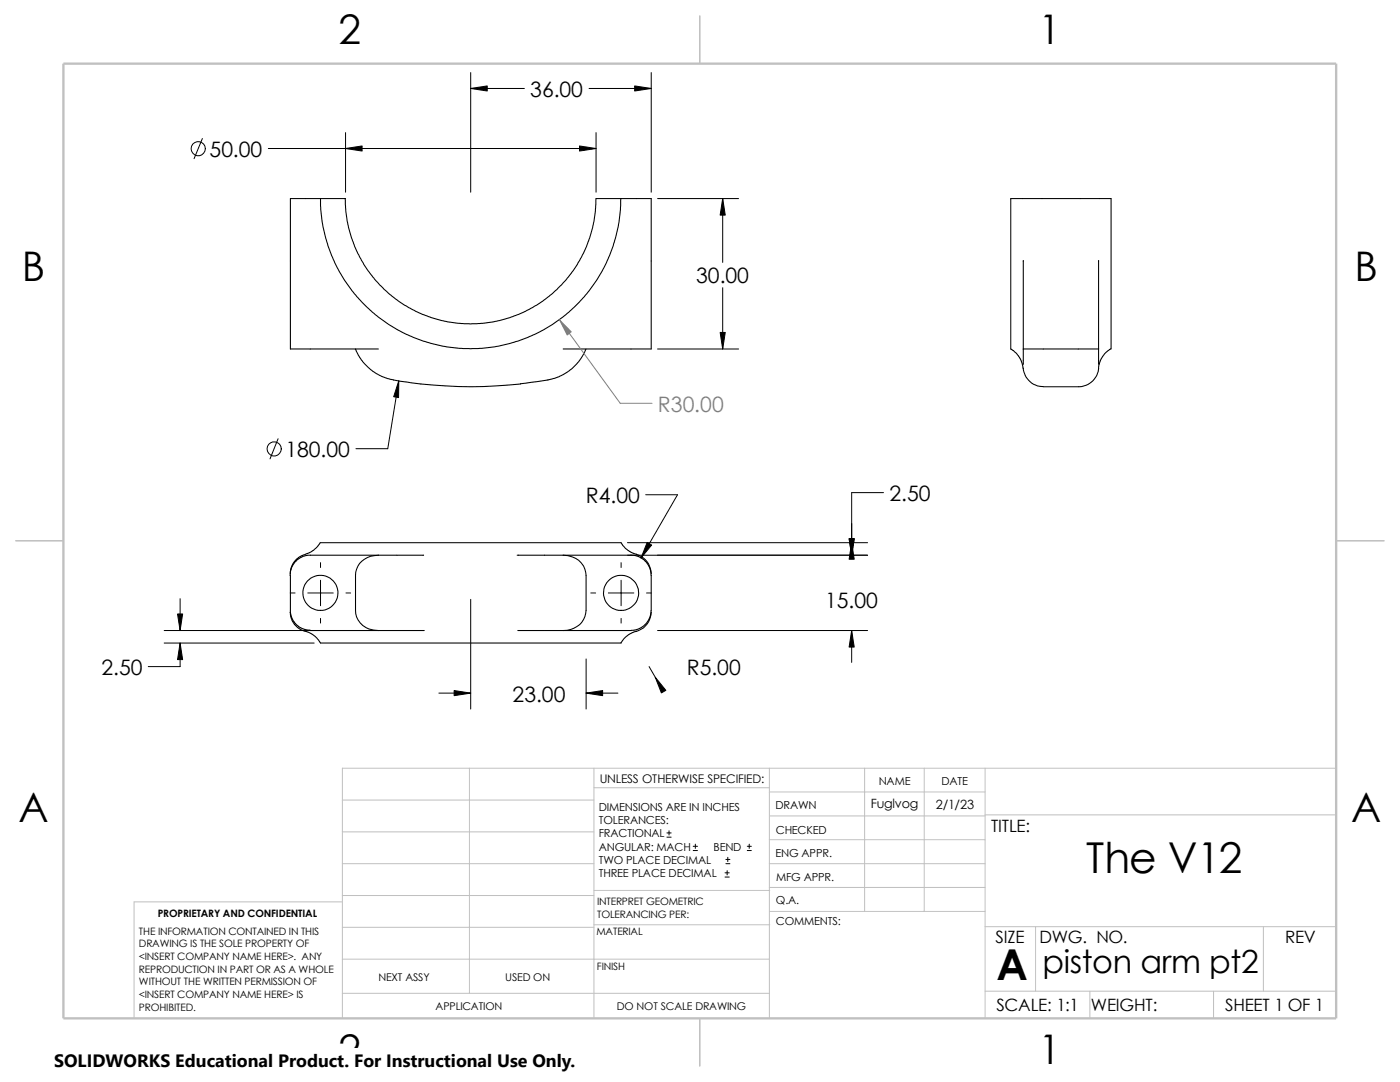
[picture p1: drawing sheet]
<svg xmlns="http://www.w3.org/2000/svg" width="279mm" height="216mm" viewBox="0 0 279 216" stroke-linecap="round" stroke-linejoin="round" font-family="sans-serif">
<g fill="none" stroke="#c0c0c0" stroke-width=".2">
<path d="M68.3 159.6h50.2M93.7 153.3v44.9M118.5 157.2h35M118.5 153.3v49.9M153.5 153.3v49.9M153.5 158h43.1M172.6 153.3v28.6M184.4 153.3v28.6M196.6 153.3v49.9M266.7 153.3h-198.4v49.9M68.3 178.7h50.2M68.3 172.3h50.2"/>
<path d="M68.3 166h50.2M68.3 180h-41.5v23.2M118.5 177.7h35.1M153.5 172.3h43.1M153.5 177.1h43.1M153.5 162.8h43.1M153.5 167.6h43.1M196.6 162.6h70.1M68.3 191.4h85.2M68.3 185h50.2M68.3 198.2h85.2M118.5 184.5h35.1"/>
<path d="M153.6 181.9h43M196.6 197.8h70.1M196.6 184.9h70.1M206.7 184.9v12.9M217.5 197.8v5.4M242.2 197.8v5.4M252.1 184.9v12.9"/>
</g>
<path d="M139.7 3.2v9.5M3.1 107.9h9.6M266.7 107.9h9.5M139.7 203.2v9.5" fill="none" stroke="#c0c0c0" stroke-width=".21"/>
<path d="M12.7 12.7h254v190.5h-254z" fill="none" stroke="#c0c0c0" stroke-width=".47"/>
<g fill="none" stroke="#000" stroke-width=".21">
<path d="M64 39.6v.4a30 30 0 0 0 30.1 29.6 30 30 0 0 0 29.8-30M64 39.6h5M64 39.6h-6v30h17.5M68.9 39.6l.1 2.1a25 25 0 0 0 26 22.9 25 25 0 0 0 24-25h5M124 39.6h6v30h-17.6M204.2 52v17.6M219.2 52v17.6M70.9 69.6l1.2 2.2 1.9 1.9 2.2 1.4 1.9 .6a85.6 85.6 0 0 0 25.8 .9M117 69.6l-1 1.9-.9 1.1-1.2 1.1-1.5 1.1-1.6 .6-1.5 .4-5.5 .8M204.2 69.6h15M204.2 69.6v3.1M204.3 73.5h-.1a4 4 0 0 0 4 3.6"/>
<path d="M208.2 77.2h7.1M219.2 69.6l.1 3M221.7 69.6l-.9 .6-.8 .9-.4 .9-.3 1a4.1 4.1 0 0 1-4 4.1M221.7 69.6v-30h-20v30l1 .8 .8 .9 .5 1.2 .2 1M58 114.8v7.5l.2 .8 .5 1 .9 .9 1.2 .6 1.1 .2M60.9 110.7l-1.1 .4-1.1 1-.6 1.3-.1 1.1M63.9 108.2l-.5 .8-.8 .8-1.7 .8M64 108.3h60l.2 .5 1.1 1.1 1.7 .7M75.5 110.8a4.2 4.2 0 0 0-4.5 4v7a4.2 4.2 0 0 0 4.5 4M75.5 110.8l-14.6 .1-1 .4-1.1 1-.7 1.1-.2 1.4M84.5 110.8h-9M103.2 110.8h9.2"/>
<path d="M112.4 110.8a4.3 4.3 0 0 1 4.6 4v7a4.2 4.2 0 0 1-4.6 4M112.4 110.8l13.5-.1 1 .2 1 .4 1.2 1 .6 1.1 .3 1.4-.1 7.8-.2 .6-.6 1.1-1.2 1-1 .4-1 .1h-13.5M127 110.6a4.1 4.1 0 0 1 3 3.9M57.9 122.1l.2 1.2 .6 1.2 .9 .8 1.3 .7M60.9 125.9l1.5 .7 1.4 1.4a.57 .57 0 0 0 .8 .3h59.4M61.9 125.8h13.6M75.5 125.8h9.2M112.4 125.8h-9.1M127 126h.1M127 126l-1.5 .6-1 .9-.6 .8M130 122.1a4.1 4.1 0 0 1-3 3.9"/>
<circle cx="63.9" cy="118.3" r="3.5"/>
<circle cx="124" cy="118.3" r="3.5"/>
</g>
<g fill="none" stroke="#000" stroke-width=".2">
<path d="M93.9 17.7h10.7M93.9 14.5v23.9M117.6 17.7h12.4M130 14.5v23.9M40.4 27.6l-1.7 4.1M53.6 29.6h65.4M69 26.5v11.9M119 26.5v11.9M131.2 39.6h16.2M144.2 39.6v12.8M144.2 57.4v12.2M79.6 76l-2.2 13.5h-6.4"/>
<path d="M131.2 69.6h16.2M55.5 87.5l-1.6 4.1M128.9 98.7h6.3l-7.3 12.6M176.3 98.3h-6.3v12.5M35.9 119.5v6.3M57.9 118.3h1M61.4 118.3h5.1M64 112.3v.9M64 115.8v5.1M69 118.3h1M93.9 119.6v21.9M117.9 118.3h1"/>
<path d="M121.4 118.3h5.1M124 112.3v.9M124 115.8v5.1M125.2 110.8h47.9M125.2 108.3h47.9M129 118.3h1M32.8 125.8h29.9M32.8 128.3h29.9M35.9 128.3v4.7h-6.3M64 123.4v.9M87.6 138.3h6.3M117 138.3h6.3"/>
<path d="M117 131.5v10M124 123.4v.9M129.5 133l1.3 2.1M131.2 125.8h41.9M170 125.8v6.4M133.1 167h.8M133.1 166.2h.8M133.5 165.8v.8M138.3 169.7h.9M138.3 168.9h.9M138.8 168.4v.9M144.7 175h.8"/>
<path d="M144.7 174.2h.8M144.9 172.3h.8M144.9 171.5h.8M145.1 173.7v.9M145.2 171.1v.8M149.1 169.7h.8M149.1 168.9h.8M149.5 168.4v.9"/>
<circle cx="39.6" cy="29.7" r="1.41"/>
<circle cx="54.7" cy="89.6" r="1.41"/>
</g>
<path d="M111.7 63.8l12.1 16.7h6.3" fill="none" stroke="#808080" stroke-width=".2"/>
<path d="M111.7 63.8l2.3 2.4-.8 .6z" fill="#808080" stroke="#808080" stroke-width=".2"/>
<g fill="#000" stroke="#000" stroke-width=".2">
<path d="M93.9 17.7l3.3-.6v1.1zM126.7 17.1l3.3 .6-3.3 .5zM69 29.6l3.3-.5v1zM115.7 29.1l3.3 .5-3.3 .5zM144.2 39.6l.5 3.3h-1zM79.6 76l-.1 3.3-.9-.1zM143.7 66.3h1l-.5 3.3zM129.2 108.2l.8 .6-2.1 2.5zM170 108.3l.5 3.3h-1zM169.5 107.5h1l-.5 3.3zM35.9 128.3l.5 3.3h-1zM35.4 122.5h1l-.5 3.3z"/>
<path d="M90.6 137.8l3.3 .5-3.3 .5zM117 138.3l3.3-.5v1zM130.8 135.1l2.1 2.7-.9 .5zM170 125.8l.5 3.3h-1z"/>
</g>
<path d="M10.8 209.2h104.1v6.7h-104.1z" fill="#fff"/>
<g font-size="8.5">
<text x="216.8" y="174.1">The V12</text>
<text x="198.8" y="195.5">A</text>
</g>
<g font-size="8.1">
<text x="67.6" y="8.8">2</text>
<text x="207.3" y="8.8">1</text>
<text x="4.4" y="56.1">B</text>
<text x="270.3" y="56.1">B</text>
<text x="3.7" y="164.1">A</text>
<text x="269.6" y="164.1">A</text>
<text x="67.6" y="212.3">2</text>
<text x="207.3" y="212.3">1</text>
</g>
<text font-size="6.4" x="208.1" y="194.1">piston arm pt2</text>
<g font-size="4.2">
<text x="105.8" y="19.3">36.00</text>
<text x="41.8" y="31.3">50.00</text>
<text x="138.9" y="56.6">30.00</text>
<text x="57" y="91.2">180.00</text>
<text x="116.9" y="100.4">R4.00</text>
<text x="177.5" y="100">2.50</text>
<text x="164.7" y="121.2">15.00</text>
<text x="20.2" y="134.7">2.50</text>
<text x="137.1" y="134.7">R5.00</text>
<text x="102.3" y="140">23.00</text>
</g>
<text font-size="4.2" fill="#808080" x="131.3" y="82.1">R30.00</text>
<text font-size="3.6" x="10.8" y="213">SOLIDWORKS Educational Product. For Instructional Use Only.</text>
<g font-size="3.4">
<text x="197.8" y="166">TITLE:</text>
<text x="198.7" y="188.1">SIZE</text>
<text x="207.5" y="188.1">DWG. NO.</text>
<text x="256.5" y="188.2">REV</text>
<text x="198.8" y="201.7">SCALE: 1:1</text>
<text x="217.7" y="201.8">WEIGHT:</text>
<text x="244.5" y="201.7">SHEET 1 OF 1</text>
</g>
<g font-size="2.5">
<text x="173.8" y="161.3">Fuglvog</text>
<text x="186.7" y="161.4">2/1/23</text>
</g>
<text font-size="2.4" x="119.7" y="156.2">UNLESS OTHERWISE SPECIFIED:</text>
<g font-size="2.2">
<text x="119.5" y="161.8">DIMENSIONS ARE IN INCHES</text>
<text x="154.8" y="161.5">DRAWN</text>
<text x="175.4" y="156.7">NAME</text>
<text x="187.9" y="156.7">DATE</text>
<text x="119.5" y="164.4">TOLERANCES:</text>
<text x="119.5" y="167.1">FRACTIONAL</text>
<text x="154.8" y="166.3">CHECKED</text>
<text x="119.5" y="172.4">TWO PLACE DECIMAL</text>
<text x="119.5" y="169.8">ANGULAR: MACH</text>
<text x="142.4" y="169.8">BEND</text>
<text x="154.8" y="171">ENG APPR.</text>
<text x="119.5" y="175">THREE PLACE DECIMAL</text>
<text x="154.9" y="175.7">MFG APPR.</text>
<text x="154.9" y="184.7">COMMENTS:</text>
<text x="154.9" y="180.5">Q.A.</text>
</g>
<g font-size="2.1">
<text x="75.5" y="195.7">NEXT ASSY</text>
<text x="100.8" y="195.7">USED ON</text>
<text x="86.9" y="201.5">APPLICATION</text>
<text x="123.1" y="201.6">DO NOT SCALE DRAWING</text>
</g>
<g font-size="2">
<text x="31.5" y="183">PROPRIETARY AND CONFIDENTIAL</text>
<text x="119.2" y="180.6">INTERPRET GEOMETRIC</text>
<text x="119.2" y="183.1">TOLERANCING PER:</text>
<text x="27.7" y="186.5">THE INFORMATION CONTAINED IN THIS</text>
<text x="27.7" y="189.1">DRAWING IS THE SOLE PROPERTY OF</text>
<text x="27.7" y="191.6">&lt;INSERT COMPANY NAME HERE&gt;. ANY</text>
<text x="119" y="186.6">MATERIAL</text>
<text x="27.7" y="194.1">REPRODUCTION IN PART OR AS A WHOLE</text>
<text x="27.7" y="196.6">WITHOUT THE WRITTEN PERMISSION OF</text>
<text x="119.1" y="193.5">FINISH</text>
<text x="27.7" y="199.1">&lt;INSERT COMPANY NAME HERE&gt; IS</text>
<text x="27.7" y="201.7">PROHIBITED.</text>
</g>
</svg>
